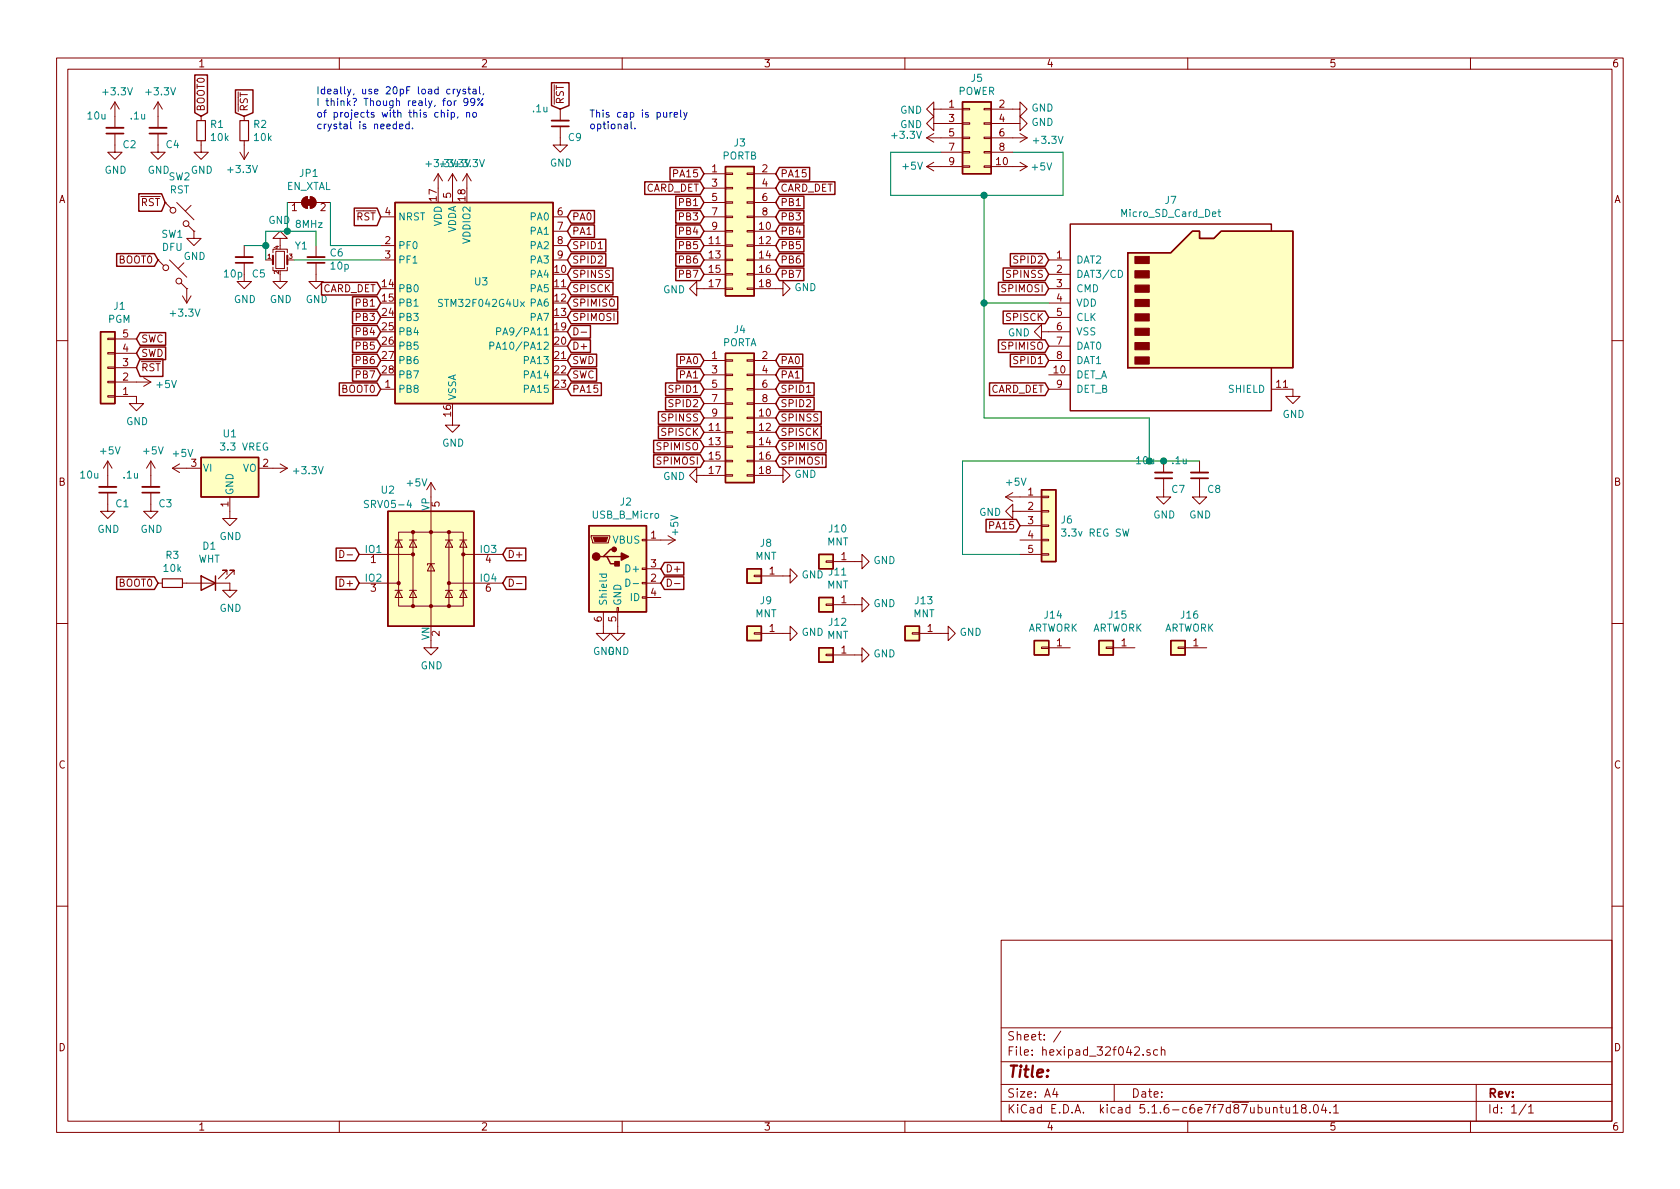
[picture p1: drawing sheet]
EESchema Schematic File Version 4
EELAYER 30 0
EELAYER END
$Descr A4 11693 8268
encoding utf-8
Sheet 1 1
Title ""
Date ""
Rev ""
Comp ""
Comment1 ""
Comment2 ""
Comment3 ""
Comment4 ""
$EndDescr
$Comp
L hexipad_32f042-rescue:GND-power #PWR0101
U 1 1
P 3150 2900
F 0 "#PWR0101" H 3150 2650 50  0001 C CNN
F 1 "GND" H 3155 2727 50  0000 C CNN
F 2 "" H 3150 2900 50  0001 C CNN
F 3 "" H 3150 2900 50  0001 C CNN
	1    3150 2900
	1    0    0    -1  
$EndComp
$Comp
L hexipad_32f042-rescue:Conn_01x05-Connector_Generic J1
U 1 1
P 750 2550
F 0 "J1" H 668 2125 50  0000 C CNN
F 1 "PGM" H 668 2216 50  0000 C CNN
F 2 "stlink-pgmhdr:POGO-5" H 750 2550 50  0001 C CNN
F 3 "~" H 750 2550 50  0001 C CNN
F 4 "DNP" H 750 2550 50  0001 C CNN "DNP"
	1    750  2550
	-1   0    0    1   
$EndComp
$Comp
L hexipad_32f042-rescue:GND-power #PWR0102
U 1 1
P 950 2750
F 0 "#PWR0102" H 950 2500 50  0001 C CNN
F 1 "GND" H 955 2577 50  0000 C CNN
F 2 "" H 950 2750 50  0001 C CNN
F 3 "" H 950 2750 50  0001 C CNN
	1    950  2750
	1    0    0    -1  
$EndComp
$Comp
L hexipad_32f042-rescue:+5V-power #PWR0103
U 1 1
P 950 2650
F 0 "#PWR0103" H 950 2500 50  0001 C CNN
F 1 "+5V" V 965 2778 50  0000 L CNN
F 2 "" H 950 2650 50  0001 C CNN
F 3 "" H 950 2650 50  0001 C CNN
	1    950  2650
	0    1    1    0   
$EndComp
Text GLabel 2650 1500 0    50   Input ~ 0
~RST~
Text GLabel 950  2550 2    50   Input ~ 0
~RST~
Text GLabel 950  2450 2    50   Input ~ 0
SWD
Text GLabel 950  2350 2    50   Input ~ 0
SWC
Text GLabel 3950 2500 2    50   Input ~ 0
SWD
Text GLabel 3950 2600 2    50   Input ~ 0
SWC
$Comp
L hexipad_32f042-rescue:R_Small-Device R1
U 1 1
P 1400 900
F 0 "R1" H 1459 946 50  0000 L CNN
F 1 "10k" H 1459 855 50  0000 L CNN
F 2 "Resistor_SMD:R_0603_1608Metric" H 1400 900 50  0001 C CNN
F 3 "~" H 1400 900 50  0001 C CNN
F 4 ".00095" H 1400 900 50  0001 C CNN "Cost100"
F 5 "https://lcsc.com/product-detail/Chip-Resistor-Surface-Mount_UNI-ROYAL-Uniroyal-Elec-0603WAJ0103T5E_C15401.html" H 1400 900 50  0001 C CNN "LCSC"
	1    1400 900 
	1    0    0    -1  
$EndComp
$Comp
L hexipad_32f042-rescue:R_Small-Device R2
U 1 1
P 1700 900
F 0 "R2" H 1759 946 50  0000 L CNN
F 1 "10k" H 1759 855 50  0000 L CNN
F 2 "Resistor_SMD:R_0603_1608Metric" H 1700 900 50  0001 C CNN
F 3 "~" H 1700 900 50  0001 C CNN
F 4 ".00095" H 1700 900 50  0001 C CNN "Cost100"
F 5 "https://lcsc.com/product-detail/Chip-Resistor-Surface-Mount_UNI-ROYAL-Uniroyal-Elec-0603WAJ0103T5E_C15401.html" H 1700 900 50  0001 C CNN "LCSC"
	1    1700 900 
	1    0    0    -1  
$EndComp
Text GLabel 1400 800  1    50   Input ~ 0
BOOT0
Text GLabel 1700 800  1    50   Input ~ 0
~RST~
$Comp
L hexipad_32f042-rescue:GND-power #PWR0104
U 1 1
P 1400 1000
F 0 "#PWR0104" H 1400 750 50  0001 C CNN
F 1 "GND" H 1405 827 50  0000 C CNN
F 2 "" H 1400 1000 50  0001 C CNN
F 3 "" H 1400 1000 50  0001 C CNN
	1    1400 1000
	1    0    0    -1  
$EndComp
$Comp
L hexipad_32f042-rescue:SW_Push_45deg-Switch SW1
U 1 1
P 1200 1900
F 0 "SW1" H 1200 2181 50  0000 C CNN
F 1 "DFU" H 1200 2090 50  0000 C CNN
F 2 "Button_Switch_SMD:SW_SPST_EVPBF" H 1200 1900 50  0001 C CNN
F 3 "~" H 1200 1900 50  0001 C CNN
F 4 ".0147" H 1200 1900 50  0001 C CNN "Cost100"
F 5 "https://lcsc.com/product-detail/Tactile-Switches_XKB-Connectivity-TS-1187A-B-A-B_C318884.html" H 1200 1900 50  0001 C CNN "LCSC"
	1    1200 1900
	1    0    0    -1  
$EndComp
Text GLabel 1100 1800 0    50   Input ~ 0
BOOT0
$Comp
L hexipad_32f042-rescue:SW_Push_45deg-Switch SW2
U 1 1
P 1250 1500
F 0 "SW2" H 1250 1781 50  0000 C CNN
F 1 "RST" H 1250 1690 50  0000 C CNN
F 2 "Button_Switch_SMD:SW_SPST_EVPBF" H 1250 1500 50  0001 C CNN
F 3 "~" H 1250 1500 50  0001 C CNN
F 4 ".0147" H 1250 1500 50  0001 C CNN "Cost100"
F 5 "https://lcsc.com/product-detail/Tactile-Switches_XKB-Connectivity-TS-1187A-B-A-B_C318884.html" H 1250 1500 50  0001 C CNN "LCSC"
	1    1250 1500
	1    0    0    -1  
$EndComp
$Comp
L hexipad_32f042-rescue:GND-power #PWR0105
U 1 1
P 1350 1600
F 0 "#PWR0105" H 1350 1350 50  0001 C CNN
F 1 "GND" H 1355 1427 50  0000 C CNN
F 2 "" H 1350 1600 50  0001 C CNN
F 3 "" H 1350 1600 50  0001 C CNN
	1    1350 1600
	1    0    0    -1  
$EndComp
$Comp
L hexipad_32f042-rescue:+3.3V-power #PWR0106
U 1 1
P 1300 2000
F 0 "#PWR0106" H 1300 1850 50  0001 C CNN
F 1 "+3.3V" H 1315 2173 50  0000 C CNN
F 2 "" H 1300 2000 50  0001 C CNN
F 3 "" H 1300 2000 50  0001 C CNN
	1    1300 2000
	-1   0    0    1   
$EndComp
$Comp
L hexipad_32f042-rescue:+3.3V-power #PWR0107
U 1 1
P 1700 1000
F 0 "#PWR0107" H 1700 850 50  0001 C CNN
F 1 "+3.3V" H 1715 1173 50  0000 C CNN
F 2 "" H 1700 1000 50  0001 C CNN
F 3 "" H 1700 1000 50  0001 C CNN
	1    1700 1000
	-1   0    0    1   
$EndComp
$Comp
L hexipad_32f042-rescue:AP1117-33-Regulator_Linear U1
U 1 1
P 1600 3250
F 0 "U1" H 1600 3492 50  0000 C CNN
F 1 "3.3 VREG" H 1700 3400 50  0000 C CNN
F 2 "Package_TO_SOT_SMD:SOT-23" H 1600 3450 50  0001 C CNN
F 3 "http://www.diodes.com/datasheets/AP1117.pdf" H 1700 3000 50  0001 C CNN
F 4 ".018162" H 1600 3250 50  0001 C CNN "Cost100"
F 5 "https://lcsc.com/product-detail/Low-Dropout-Regulators-LDO_UMW-Youtai-Semiconductor-Co-Ltd-XC6206P332MR_C347376.html" H 1600 3250 50  0001 C CNN "LCSC"
	1    1600 3250
	1    0    0    -1  
$EndComp
$Comp
L hexipad_32f042-rescue:GND-power #PWR0108
U 1 1
P 1600 3550
F 0 "#PWR0108" H 1600 3300 50  0001 C CNN
F 1 "GND" H 1605 3377 50  0000 C CNN
F 2 "" H 1600 3550 50  0001 C CNN
F 3 "" H 1600 3550 50  0001 C CNN
	1    1600 3550
	1    0    0    -1  
$EndComp
$Comp
L hexipad_32f042-rescue:+3.3V-power #PWR0109
U 1 1
P 1900 3250
F 0 "#PWR0109" H 1900 3100 50  0001 C CNN
F 1 "+3.3V" V 1915 3378 50  0000 L CNN
F 2 "" H 1900 3250 50  0001 C CNN
F 3 "" H 1900 3250 50  0001 C CNN
	1    1900 3250
	0    1    1    0   
$EndComp
$Comp
L hexipad_32f042-rescue:+5V-power #PWR0110
U 1 1
P 1300 3250
F 0 "#PWR0110" H 1300 3100 50  0001 C CNN
F 1 "+5V" V 1400 3200 50  0000 L CNN
F 2 "" H 1300 3250 50  0001 C CNN
F 3 "" H 1300 3250 50  0001 C CNN
	1    1300 3250
	0    -1   -1   0   
$EndComp
$Comp
L hexipad_32f042-rescue:SRV05-4-Power_Protection U2
U 1 1
P 3000 3950
F 0 "U2" H 2700 4500 50  0000 C CNN
F 1 "SRV05-4" H 2700 4400 50  0000 C CNN
F 2 "Package_TO_SOT_SMD:SOT-23-6" H 3700 3500 50  0001 C CNN
F 3 "http://www.onsemi.com/pub/Collateral/SRV05-4-D.PDF" H 3000 3950 50  0001 C CNN
F 4 ".045821" H 3000 3950 50  0001 C CNN "Cost100"
F 5 "https://lcsc.com/product-detail/TVS_Slkor-SLKORMICRO-Elec-SLSRV05-4_C513484.html" H 3000 3950 50  0001 C CNN "LCSC"
F 6 "https://www.digikey.com/product-detail/en/diodes-incorporated/D5V0P4URL6SO-7/D5V0P4URL6SO-7DICT-ND/6052575" H 3000 3950 50  0001 C CNN "Digikey"
	1    3000 3950
	1    0    0    -1  
$EndComp
$Comp
L hexipad_32f042-rescue:GND-power #PWR0111
U 1 1
P 3000 4450
F 0 "#PWR0111" H 3000 4200 50  0001 C CNN
F 1 "GND" H 3005 4277 50  0000 C CNN
F 2 "" H 3000 4450 50  0001 C CNN
F 3 "" H 3000 4450 50  0001 C CNN
	1    3000 4450
	1    0    0    -1  
$EndComp
$Comp
L hexipad_32f042-rescue:+5V-power #PWR0112
U 1 1
P 3000 3450
F 0 "#PWR0112" H 3000 3300 50  0001 C CNN
F 1 "+5V" H 2900 3550 50  0000 C CNN
F 2 "" H 3000 3450 50  0001 C CNN
F 3 "" H 3000 3450 50  0001 C CNN
	1    3000 3450
	1    0    0    -1  
$EndComp
Text GLabel 3950 2300 2    50   Input ~ 0
D-
Text GLabel 3950 2400 2    50   Input ~ 0
D+
Text GLabel 2500 4050 0    50   Input ~ 0
D+
Text GLabel 2500 3850 0    50   Input ~ 0
D-
$Comp
L hexipad_32f042-rescue:USB_B_Micro-Connector J2
U 1 1
P 4300 3950
F 0 "J2" H 4357 4417 50  0000 C CNN
F 1 "USB_B_Micro" H 4357 4326 50  0000 C CNN
F 2 "chinese_connectors:chinausb-multi" H 4450 3900 50  0001 C CNN
F 3 "~" H 4450 3900 50  0001 C CNN
F 4 ".0407" H 4300 3950 50  0001 C CNN "Cost100"
F 5 "https://lcsc.com/product-detail/USB-Connectors_Jing-Extension-of-the-Electronic-Co-C40953_C40953.html" H 4300 3950 50  0001 C CNN "LCSC"
	1    4300 3950
	1    0    0    -1  
$EndComp
Text GLabel 4600 3950 2    50   Input ~ 0
D+
Text GLabel 4600 4050 2    50   Input ~ 0
D-
$Comp
L hexipad_32f042-rescue:GND-power #PWR0113
U 1 1
P 4200 4350
F 0 "#PWR0113" H 4200 4100 50  0001 C CNN
F 1 "GND" H 4205 4177 50  0000 C CNN
F 2 "" H 4200 4350 50  0001 C CNN
F 3 "" H 4200 4350 50  0001 C CNN
	1    4200 4350
	1    0    0    -1  
$EndComp
$Comp
L hexipad_32f042-rescue:GND-power #PWR0114
U 1 1
P 4300 4350
F 0 "#PWR0114" H 4300 4100 50  0001 C CNN
F 1 "GND" H 4305 4177 50  0000 C CNN
F 2 "" H 4300 4350 50  0001 C CNN
F 3 "" H 4300 4350 50  0001 C CNN
	1    4300 4350
	1    0    0    -1  
$EndComp
$Comp
L hexipad_32f042-rescue:+5V-power #PWR0115
U 1 1
P 4600 3750
F 0 "#PWR0115" H 4600 3600 50  0001 C CNN
F 1 "+5V" H 4500 3850 50  0000 C CNN
F 2 "" H 4600 3750 50  0001 C CNN
F 3 "" H 4600 3750 50  0001 C CNN
	1    4600 3750
	0    1    1    0   
$EndComp
Text GLabel 3500 3850 2    50   Input ~ 0
D+
Text GLabel 3500 4050 2    50   Input ~ 0
D-
$Comp
L hexipad_32f042-rescue:C_Small-Device C1
U 1 1
P 750 3400
F 0 "C1" H 700 3500 50  0000 R CNN
F 1 "10u" H 950 3300 50  0000 R CNN
F 2 "Capacitor_SMD:C_0603_1608Metric" H 750 3400 50  0001 C CNN
F 3 "~" H 750 3400 50  0001 C CNN
F 4 ".0014008" H 750 3400 50  0001 C CNN "Cost100"
F 5 "https://lcsc.com/product-detail/Multilayer-Ceramic-Capacitors-MLCC-SMD-SMT_SANYEAR-C0603X5R106M160NT_C466781.html" H 750 3400 50  0001 C CNN "LCSC"
	1    750  3400
	-1   0    0    1   
$EndComp
$Comp
L hexipad_32f042-rescue:+5V-power #PWR0116
U 1 1
P 750 3300
F 0 "#PWR0116" H 750 3150 50  0001 C CNN
F 1 "+5V" H 765 3473 50  0000 C CNN
F 2 "" H 750 3300 50  0001 C CNN
F 3 "" H 750 3300 50  0001 C CNN
	1    750  3300
	1    0    0    -1  
$EndComp
$Comp
L hexipad_32f042-rescue:GND-power #PWR0117
U 1 1
P 750 3500
F 0 "#PWR0117" H 750 3250 50  0001 C CNN
F 1 "GND" H 755 3327 50  0000 C CNN
F 2 "" H 750 3500 50  0001 C CNN
F 3 "" H 750 3500 50  0001 C CNN
	1    750  3500
	1    0    0    -1  
$EndComp
$Comp
L hexipad_32f042-rescue:C_Small-Device C2
U 1 1
P 800 900
F 0 "C2" H 750 1000 50  0000 R CNN
F 1 "10u" H 1000 800 50  0000 R CNN
F 2 "Capacitor_SMD:C_0603_1608Metric" H 800 900 50  0001 C CNN
F 3 "~" H 800 900 50  0001 C CNN
F 4 ".0014008" H 800 900 50  0001 C CNN "Cost100"
F 5 "https://lcsc.com/product-detail/Multilayer-Ceramic-Capacitors-MLCC-SMD-SMT_SANYEAR-C0603X5R106M160NT_C466781.html" H 800 900 50  0001 C CNN "LCSC"
	1    800  900 
	-1   0    0    1   
$EndComp
$Comp
L hexipad_32f042-rescue:+3.3V-power #PWR0118
U 1 1
P 800 800
F 0 "#PWR0118" H 800 650 50  0001 C CNN
F 1 "+3.3V" H 815 973 50  0000 C CNN
F 2 "" H 800 800 50  0001 C CNN
F 3 "" H 800 800 50  0001 C CNN
	1    800  800 
	1    0    0    -1  
$EndComp
$Comp
L hexipad_32f042-rescue:GND-power #PWR0119
U 1 1
P 800 1000
F 0 "#PWR0119" H 800 750 50  0001 C CNN
F 1 "GND" H 805 827 50  0000 C CNN
F 2 "" H 800 1000 50  0001 C CNN
F 3 "" H 800 1000 50  0001 C CNN
	1    800  1000
	1    0    0    -1  
$EndComp
$Comp
L hexipad_32f042-rescue:C_Small-Device C4
U 1 1
P 1100 900
F 0 "C4" H 1050 1000 50  0000 R CNN
F 1 ".1u" H 1300 800 50  0000 R CNN
F 2 "Capacitor_SMD:C_0603_1608Metric" H 1100 900 50  0001 C CNN
F 3 "~" H 1100 900 50  0001 C CNN
F 4 ".003049" H 1100 900 50  0001 C CNN "Cost100"
F 5 "https://lcsc.com/product-detail/New-Arrivals_PSA-Prosperity-Dielectrics-FN18F104Z500PSG_C497032.html" H 1100 900 50  0001 C CNN "LCSC"
	1    1100 900 
	-1   0    0    1   
$EndComp
$Comp
L hexipad_32f042-rescue:+3.3V-power #PWR0120
U 1 1
P 1100 800
F 0 "#PWR0120" H 1100 650 50  0001 C CNN
F 1 "+3.3V" H 1115 973 50  0000 C CNN
F 2 "" H 1100 800 50  0001 C CNN
F 3 "" H 1100 800 50  0001 C CNN
	1    1100 800 
	1    0    0    -1  
$EndComp
$Comp
L hexipad_32f042-rescue:GND-power #PWR0121
U 1 1
P 1100 1000
F 0 "#PWR0121" H 1100 750 50  0001 C CNN
F 1 "GND" H 1105 827 50  0000 C CNN
F 2 "" H 1100 1000 50  0001 C CNN
F 3 "" H 1100 1000 50  0001 C CNN
	1    1100 1000
	1    0    0    -1  
$EndComp
$Comp
L hexipad_32f042-rescue:C_Small-Device C3
U 1 1
P 1050 3400
F 0 "C3" H 1000 3500 50  0000 R CNN
F 1 ".1u" H 1250 3300 50  0000 R CNN
F 2 "Capacitor_SMD:C_0603_1608Metric" H 1050 3400 50  0001 C CNN
F 3 "~" H 1050 3400 50  0001 C CNN
F 4 ".003049" H 1050 3400 50  0001 C CNN "Cost100"
F 5 "https://lcsc.com/product-detail/New-Arrivals_PSA-Prosperity-Dielectrics-FN18F104Z500PSG_C497032.html" H 1050 3400 50  0001 C CNN "LCSC"
	1    1050 3400
	-1   0    0    1   
$EndComp
$Comp
L hexipad_32f042-rescue:+5V-power #PWR0122
U 1 1
P 1050 3300
F 0 "#PWR0122" H 1050 3150 50  0001 C CNN
F 1 "+5V" H 1065 3473 50  0000 C CNN
F 2 "" H 1050 3300 50  0001 C CNN
F 3 "" H 1050 3300 50  0001 C CNN
	1    1050 3300
	1    0    0    -1  
$EndComp
$Comp
L hexipad_32f042-rescue:GND-power #PWR0123
U 1 1
P 1050 3500
F 0 "#PWR0123" H 1050 3250 50  0001 C CNN
F 1 "GND" H 1055 3327 50  0000 C CNN
F 2 "" H 1050 3500 50  0001 C CNN
F 3 "" H 1050 3500 50  0001 C CNN
	1    1050 3500
	1    0    0    -1  
$EndComp
$Comp
L hexipad_32f042-rescue:Micro_SD_Card_Det-Connector J7
U 1 1
P 8200 2200
F 0 "J7" H 8150 3017 50  0000 C CNN
F 1 "Micro_SD_Card_Det" H 8150 2926 50  0000 C CNN
F 2 "MicroSD-HYC77-TF09-200:MicroSD-HYC77-TF09-200" H 10250 2900 50  0001 C CNN
F 3 "https://www.hirose.com/product/en/download_file/key_name/DM3/category/Catalog/doc_file_id/49662/?file_category_id=4&item_id=195&is_series=1" H 8200 2300 50  0001 C CNN
F 4 ".078348" H 8200 2200 50  0001 C CNN "Cost100"
F 5 "https://lcsc.com/product-detail/Card-Sockets-Connectors_HOAUC-HYC77-TF09-200_C341092.html" H 8200 2200 50  0001 C CNN "LCSC"
	1    8200 2200
	1    0    0    -1  
$EndComp
$Comp
L hexipad_32f042-rescue:GND-power #PWR0124
U 1 1
P 9000 2700
F 0 "#PWR0124" H 9000 2450 50  0001 C CNN
F 1 "GND" H 9005 2527 50  0000 C CNN
F 2 "" H 9000 2700 50  0001 C CNN
F 3 "" H 9000 2700 50  0001 C CNN
	1    9000 2700
	1    0    0    -1  
$EndComp
Text GLabel 3950 1900 2    50   Input ~ 0
SPINSS
Text GLabel 7300 1900 0    50   Input ~ 0
SPINSS
Text GLabel 3950 2000 2    50   Input ~ 0
SPISCK
Text GLabel 7300 2200 0    50   Input ~ 0
SPISCK
$Comp
L hexipad_32f042-rescue:GND-power #PWR0125
U 1 1
P 7300 2300
F 0 "#PWR0125" H 7300 2050 50  0001 C CNN
F 1 "GND" V 7305 2172 50  0000 R CNN
F 2 "" H 7300 2300 50  0001 C CNN
F 3 "" H 7300 2300 50  0001 C CNN
	1    7300 2300
	0    1    1    0   
$EndComp
Text GLabel 7300 2000 0    50   Input ~ 0
SPIMOSI
Text GLabel 3950 2200 2    50   Input ~ 0
SPIMOSI
Text GLabel 3950 2100 2    50   Input ~ 0
SPIMISO
Text GLabel 7300 2400 0    50   Input ~ 0
SPIMISO
Text GLabel 7300 1800 0    50   Input ~ 0
SPID2
Text GLabel 3950 1800 2    50   Input ~ 0
SPID2
Text GLabel 7300 2500 0    50   Input ~ 0
SPID1
$Comp
L hexipad_32f042-rescue:+3.3V-power #PWR0126
U 1 1
P 3150 1300
F 0 "#PWR0126" H 3150 1150 50  0001 C CNN
F 1 "+3.3V" H 3165 1473 50  0000 C CNN
F 2 "" H 3150 1300 50  0001 C CNN
F 3 "" H 3150 1300 50  0001 C CNN
	1    3150 1300
	1    0    0    -1  
$EndComp
$Comp
L hexipad_32f042-rescue:+3.3V-power #PWR0127
U 1 1
P 3050 1300
F 0 "#PWR0127" H 3050 1150 50  0001 C CNN
F 1 "+3.3V" H 3065 1473 50  0000 C CNN
F 2 "" H 3050 1300 50  0001 C CNN
F 3 "" H 3050 1300 50  0001 C CNN
	1    3050 1300
	1    0    0    -1  
$EndComp
$Comp
L hexipad_32f042-rescue:C_Small-Device C7
U 1 1
P 8100 3300
F 0 "C7" H 8050 3400 50  0000 R CNN
F 1 "10u" H 8300 3200 50  0000 R CNN
F 2 "Capacitor_SMD:C_0603_1608Metric" H 8100 3300 50  0001 C CNN
F 3 "~" H 8100 3300 50  0001 C CNN
F 4 ".0014008" H 8100 3300 50  0001 C CNN "Cost100"
F 5 "https://lcsc.com/product-detail/Multilayer-Ceramic-Capacitors-MLCC-SMD-SMT_SANYEAR-C0603X5R106M160NT_C466781.html" H 8100 3300 50  0001 C CNN "LCSC"
	1    8100 3300
	-1   0    0    1   
$EndComp
$Comp
L hexipad_32f042-rescue:C_Small-Device C8
U 1 1
P 8350 3300
F 0 "C8" H 8300 3400 50  0000 R CNN
F 1 ".1u" H 8550 3200 50  0000 R CNN
F 2 "Capacitor_SMD:C_0603_1608Metric" H 8350 3300 50  0001 C CNN
F 3 "~" H 8350 3300 50  0001 C CNN
F 4 ".003049" H 8350 3300 50  0001 C CNN "Cost100"
F 5 "https://lcsc.com/product-detail/New-Arrivals_PSA-Prosperity-Dielectrics-FN18F104Z500PSG_C497032.html" H 8350 3300 50  0001 C CNN "LCSC"
	1    8350 3300
	-1   0    0    1   
$EndComp
Wire Wire Line
	8100 3200 8350 3200
Connection ~ 8100 3200
$Comp
L hexipad_32f042-rescue:GND-power #PWR0128
U 1 1
P 8100 3400
F 0 "#PWR0128" H 8100 3150 50  0001 C CNN
F 1 "GND" H 8105 3227 50  0000 C CNN
F 2 "" H 8100 3400 50  0001 C CNN
F 3 "" H 8100 3400 50  0001 C CNN
	1    8100 3400
	1    0    0    -1  
$EndComp
$Comp
L hexipad_32f042-rescue:GND-power #PWR0129
U 1 1
P 8350 3400
F 0 "#PWR0129" H 8350 3150 50  0001 C CNN
F 1 "GND" H 8355 3227 50  0000 C CNN
F 2 "" H 8350 3400 50  0001 C CNN
F 3 "" H 8350 3400 50  0001 C CNN
	1    8350 3400
	1    0    0    -1  
$EndComp
$Comp
L hexipad_32f042-rescue:+5V-power #PWR0130
U 1 1
P 7100 3450
F 0 "#PWR0130" H 7100 3300 50  0001 C CNN
F 1 "+5V" V 7200 3400 50  0000 L CNN
F 2 "" H 7100 3450 50  0001 C CNN
F 3 "" H 7100 3450 50  0001 C CNN
	1    7100 3450
	0    -1   -1   0   
$EndComp
$Comp
L hexipad_32f042-rescue:GND-power #PWR0131
U 1 1
P 7050 750
F 0 "#PWR0131" H 7050 500 50  0001 C CNN
F 1 "GND" V 7055 622 50  0000 R CNN
F 2 "" H 7050 750 50  0001 C CNN
F 3 "" H 7050 750 50  0001 C CNN
	1    7050 750 
	0    -1   -1   0   
$EndComp
Wire Wire Line
	8000 3200 8000 2900
Wire Wire Line
	8000 2900 6850 2900
Wire Wire Line
	6850 2900 6850 2100
Wire Wire Line
	6850 2100 7300 2100
Connection ~ 8000 3200
Wire Wire Line
	8000 3200 8100 3200
$Comp
L hexipad_32f042-rescue:STM32F042G4Ux-MCU_ST_STM32F0 U3
U 1 1
P 3350 2100
F 0 "U3" H 3350 2250 50  0000 C CNN
F 1 "STM32F042G4Ux" H 3350 2100 50  0000 C CNN
F 2 "Package_DFN_QFN:QFN-28_4x4mm_P0.5mm" H 2750 1400 50  0001 R CNN
F 3 "http://www.st.com/st-web-ui/static/active/en/resource/technical/document/datasheet/DM00105814.pdf" H 3350 2100 50  0001 C CNN
F 4 "1.36" H 3350 2100 50  0001 C CNN "Cost100"
F 5 "https://lcsc.com/product-detail/ST-Microelectronics_STMicroelectronics_STM32F042G4U6_STM32F042G4U6_C88048.html" H 3350 2100 50  0001 C CNN "LCSC"
	1    3350 2100
	1    0    0    -1  
$EndComp
$Comp
L hexipad_32f042-rescue:+3.3V-power #PWR0132
U 1 1
P 3250 1300
F 0 "#PWR0132" H 3250 1150 50  0001 C CNN
F 1 "+3.3V" H 3265 1473 50  0000 C CNN
F 2 "" H 3250 1300 50  0001 C CNN
F 3 "" H 3250 1300 50  0001 C CNN
	1    3250 1300
	1    0    0    -1  
$EndComp
Text GLabel 2650 2700 0    50   Input ~ 0
BOOT0
Wire Wire Line
	1850 1700 1850 1600
Connection ~ 1850 1700
Wire Wire Line
	1700 1700 1850 1700
$Comp
L hexipad_32f042-rescue:C_Small-Device C6
U 1 1
P 2200 1800
F 0 "C6" H 2108 1754 50  0000 R CNN
F 1 "10p" H 2108 1845 50  0000 R CNN
F 2 "Capacitor_SMD:C_0603_1608Metric" H 2200 1800 50  0001 C CNN
F 3 "~" H 2200 1800 50  0001 C CNN
F 4 ".003486" H 2200 1800 50  0001 C CNN "Cost100"
F 5 "https://lcsc.com/product-detail/Multilayer-Ceramic-Capacitors-MLCC-SMD-SMT_CCTC-TCC0603COG100J101CT_C696892.html" H 2200 1800 50  0001 C CNN "LCSC"
	1    2200 1800
	-1   0    0    1   
$EndComp
$Comp
L hexipad_32f042-rescue:GND-power #PWR0133
U 1 1
P 2200 1900
F 0 "#PWR0133" H 2200 1650 50  0001 C CNN
F 1 "GND" H 2205 1727 50  0000 C CNN
F 2 "" H 2200 1900 50  0001 C CNN
F 3 "" H 2200 1900 50  0001 C CNN
	1    2200 1900
	1    0    0    -1  
$EndComp
$Comp
L hexipad_32f042-rescue:C_Small-Device C5
U 1 1
P 1700 1800
F 0 "C5" H 1650 1900 50  0000 R CNN
F 1 "10p" H 1850 1900 50  0000 R CNN
F 2 "Capacitor_SMD:C_0603_1608Metric" H 1700 1800 50  0001 C CNN
F 3 "~" H 1700 1800 50  0001 C CNN
F 4 ".003486" H 1700 1800 50  0001 C CNN "Cost100"
F 5 "https://lcsc.com/product-detail/Multilayer-Ceramic-Capacitors-MLCC-SMD-SMT_CCTC-TCC0603COG100J101CT_C696892.html" H 1700 1800 50  0001 C CNN "LCSC"
	1    1700 1800
	-1   0    0    1   
$EndComp
$Comp
L hexipad_32f042-rescue:GND-power #PWR0134
U 1 1
P 1700 1900
F 0 "#PWR0134" H 1700 1650 50  0001 C CNN
F 1 "GND" H 1705 1727 50  0000 C CNN
F 2 "" H 1700 1900 50  0001 C CNN
F 3 "" H 1700 1900 50  0001 C CNN
	1    1700 1900
	1    0    0    -1  
$EndComp
$Comp
L hexipad_32f042-rescue:GND-power #PWR0135
U 1 1
P 1950 1700
F 0 "#PWR0135" H 1950 1450 50  0001 C CNN
F 1 "GND" H 1955 1527 50  0000 C CNN
F 2 "" H 1950 1700 50  0001 C CNN
F 3 "" H 1950 1700 50  0001 C CNN
	1    1950 1700
	-1   0    0    1   
$EndComp
$Comp
L hexipad_32f042-rescue:GND-power #PWR0136
U 1 1
P 1950 1900
F 0 "#PWR0136" H 1950 1650 50  0001 C CNN
F 1 "GND" H 1955 1727 50  0000 C CNN
F 2 "" H 1950 1900 50  0001 C CNN
F 3 "" H 1950 1900 50  0001 C CNN
	1    1950 1900
	1    0    0    -1  
$EndComp
Wire Wire Line
	2650 1800 2050 1800
Wire Wire Line
	2200 1600 2200 1700
Wire Wire Line
	1850 1600 2000 1600
Wire Wire Line
	1850 1800 1850 1700
$Comp
L hexipad_32f042-rescue:Crystal_GND24_Small-Device Y1
U 1 1
P 1950 1800
F 0 "Y1" H 2050 1900 50  0000 L CNN
F 1 "8MHz" H 2050 2050 50  0000 L CNN
F 2 "Crystal:Crystal_SMD_3225-4Pin_3.2x2.5mm" H 1950 1800 50  0001 C CNN
F 3 "~" H 1950 1800 50  0001 C CNN
F 4 ".113083" H 1950 1800 50  0001 C CNN "Cost100"
F 5 "https://lcsc.com/product-detail/SMD-Crystal-Resonators_TAE-Zhejiang-Abel-Elec-TAXM8M4RDBCCT2T_C400090.html" H 1950 1800 50  0001 C CNN "LCSC"
	1    1950 1800
	1    0    0    -1  
$EndComp
$Comp
L hexipad_32f042-rescue:GND-power #PWR0137
U 1 1
P 4900 2000
F 0 "#PWR0137" H 4900 1750 50  0001 C CNN
F 1 "GND" V 4905 1872 50  0000 R CNN
F 2 "" H 4900 2000 50  0001 C CNN
F 3 "" H 4900 2000 50  0001 C CNN
	1    4900 2000
	0    1    1    0   
$EndComp
$Comp
L hexipad_32f042-rescue:GND-power #PWR0138
U 1 1
P 5400 2000
F 0 "#PWR0138" H 5400 1750 50  0001 C CNN
F 1 "GND" V 5405 1872 50  0000 R CNN
F 2 "" H 5400 2000 50  0001 C CNN
F 3 "" H 5400 2000 50  0001 C CNN
	1    5400 2000
	0    -1   -1   0   
$EndComp
Text GLabel 2650 2100 0    50   Input ~ 0
PB1
Text GLabel 2650 2300 0    50   Input ~ 0
PB4
Text GLabel 2650 2400 0    50   Input ~ 0
PB5
Text GLabel 2650 2200 0    50   Input ~ 0
PB3
Text GLabel 2650 2500 0    50   Input ~ 0
PB6
Text GLabel 2650 2600 0    50   Input ~ 0
PB7
Text GLabel 4900 1400 0    50   Input ~ 0
PB1
Text GLabel 4900 1600 0    50   Input ~ 0
PB4
Text GLabel 4900 1700 0    50   Input ~ 0
PB5
Text GLabel 4900 1500 0    50   Input ~ 0
PB3
Text GLabel 4900 1800 0    50   Input ~ 0
PB6
Text GLabel 4900 1900 0    50   Input ~ 0
PB7
Text GLabel 5400 1400 2    50   Input ~ 0
PB1
Text GLabel 5400 1600 2    50   Input ~ 0
PB4
Text GLabel 5400 1700 2    50   Input ~ 0
PB5
Text GLabel 5400 1500 2    50   Input ~ 0
PB3
Text GLabel 5400 1800 2    50   Input ~ 0
PB6
Text GLabel 5400 1900 2    50   Input ~ 0
PB7
$Comp
L hexipad_32f042-rescue:+5V-power #PWR0139
U 1 1
P 6550 1150
F 0 "#PWR0139" H 6550 1000 50  0001 C CNN
F 1 "+5V" V 6550 1350 50  0000 C CNN
F 2 "" H 6550 1150 50  0001 C CNN
F 3 "" H 6550 1150 50  0001 C CNN
	1    6550 1150
	0    -1   -1   0   
$EndComp
$Comp
L hexipad_32f042-rescue:+5V-power #PWR0140
U 1 1
P 7050 1150
F 0 "#PWR0140" H 7050 1000 50  0001 C CNN
F 1 "+5V" V 7050 1350 50  0000 C CNN
F 2 "" H 7050 1150 50  0001 C CNN
F 3 "" H 7050 1150 50  0001 C CNN
	1    7050 1150
	0    1    1    0   
$EndComp
Text GLabel 3950 1700 2    50   Input ~ 0
SPID1
Text GLabel 3950 1500 2    50   Input ~ 0
PA0
Text GLabel 3950 1600 2    50   Input ~ 0
PA1
Text GLabel 5400 2900 2    50   Input ~ 0
SPINSS
Text GLabel 5400 3000 2    50   Input ~ 0
SPISCK
Text GLabel 5400 3200 2    50   Input ~ 0
SPIMOSI
Text GLabel 5400 3100 2    50   Input ~ 0
SPIMISO
Text GLabel 5400 2800 2    50   Input ~ 0
SPID2
Text GLabel 5400 2700 2    50   Input ~ 0
SPID1
Text GLabel 5400 2500 2    50   Input ~ 0
PA0
Text GLabel 5400 2600 2    50   Input ~ 0
PA1
Text GLabel 4900 2900 0    50   Input ~ 0
SPINSS
Text GLabel 4900 3000 0    50   Input ~ 0
SPISCK
Text GLabel 4900 3200 0    50   Input ~ 0
SPIMOSI
Text GLabel 4900 3100 0    50   Input ~ 0
SPIMISO
Text GLabel 4900 2800 0    50   Input ~ 0
SPID2
Text GLabel 4900 2700 0    50   Input ~ 0
SPID1
Text GLabel 4900 2500 0    50   Input ~ 0
PA0
Text GLabel 4900 2600 0    50   Input ~ 0
PA1
$Comp
L hexipad_32f042-rescue:GND-power #PWR0141
U 1 1
P 5400 3300
F 0 "#PWR0141" H 5400 3050 50  0001 C CNN
F 1 "GND" V 5405 3172 50  0000 R CNN
F 2 "" H 5400 3300 50  0001 C CNN
F 3 "" H 5400 3300 50  0001 C CNN
	1    5400 3300
	0    -1   -1   0   
$EndComp
$Comp
L hexipad_32f042-rescue:GND-power #PWR0142
U 1 1
P 4900 3300
F 0 "#PWR0142" H 4900 3050 50  0001 C CNN
F 1 "GND" V 4905 3172 50  0000 R CNN
F 2 "" H 4900 3300 50  0001 C CNN
F 3 "" H 4900 3300 50  0001 C CNN
	1    4900 3300
	0    1    1    0   
$EndComp
$Comp
L hexipad_32f042-rescue:+3.3V-power #PWR0143
U 1 1
P 7050 950
F 0 "#PWR0143" H 7050 800 50  0001 C CNN
F 1 "+3.3V" V 7065 1078 50  0000 L CNN
F 2 "" H 7050 950 50  0001 C CNN
F 3 "" H 7050 950 50  0001 C CNN
	1    7050 950 
	0    1    1    0   
$EndComp
$Comp
L hexipad_32f042-rescue:+3.3V-power #PWR0144
U 1 1
P 6550 950
F 0 "#PWR0144" H 6550 800 50  0001 C CNN
F 1 "+3.3V" V 6565 1078 50  0000 L CNN
F 2 "" H 6550 950 50  0001 C CNN
F 3 "" H 6550 950 50  0001 C CNN
	1    6550 950 
	0    -1   -1   0   
$EndComp
$Comp
L hexipad_32f042-rescue:Conn_02x09_Odd_Even-Connector_Generic J3
U 1 1
P 5100 1600
F 0 "J3" H 5150 2217 50  0000 C CNN
F 1 "PORTB" H 5150 2126 50  0000 C CNN
F 2 "Connector_PinHeader_2.54mm:PinHeader_2x09_P2.54mm_Vertical_SMD" H 5100 1600 50  0001 C CNN
F 3 "~" H 5100 1600 50  0001 C CNN
F 4 ".04211" H 5100 1600 50  0001 C CNN "Cost100"
F 5 "https://lcsc.com/product-detail/Pin-Header-Female-Header_BOOMELE-Boom-Precision-Elec-C88175_C88175.html" H 5100 1600 50  0001 C CNN "LCSC"
	1    5100 1600
	1    0    0    -1  
$EndComp
$Comp
L hexipad_32f042-rescue:Conn_02x09_Odd_Even-Connector_Generic J4
U 1 1
P 5100 2900
F 0 "J4" H 5150 3517 50  0000 C CNN
F 1 "PORTA" H 5150 3426 50  0000 C CNN
F 2 "Connector_PinHeader_2.54mm:PinHeader_2x09_P2.54mm_Vertical_SMD" H 5100 2900 50  0001 C CNN
F 3 "~" H 5100 2900 50  0001 C CNN
F 4 ".04211" H 5100 2900 50  0001 C CNN "Cost100"
F 5 "https://lcsc.com/product-detail/Pin-Header-Female-Header_BOOMELE-Boom-Precision-Elec-C88175_C88175.html" H 5100 2900 50  0001 C CNN "LCSC"
	1    5100 2900
	1    0    0    -1  
$EndComp
Text GLabel 3950 2700 2    50   Input ~ 0
PA15
Text GLabel 4900 1200 0    50   Input ~ 0
PA15
Text GLabel 5400 1200 2    50   Input ~ 0
PA15
$Comp
L hexipad_32f042-rescue:Conn_02x05_Odd_Even-Connector_Generic J5
U 1 1
P 6750 950
F 0 "J5" H 6800 1367 50  0000 C CNN
F 1 "POWER" H 6800 1276 50  0000 C CNN
F 2 "Connector_PinHeader_2.54mm:PinHeader_2x05_P2.54mm_Vertical_SMD" H 6750 950 50  0001 C CNN
F 3 "~" H 6750 950 50  0001 C CNN
F 4 ".050769" H 6750 950 50  0001 C CNN "Cost100"
F 5 "https://lcsc.com/product-detail/Pin-Header-Female-Header_Ckmtw-Shenzhen-Cankemeng-C124391_C124391.html" H 6750 950 50  0001 C CNN "LCSC"
	1    6750 950 
	1    0    0    -1  
$EndComp
Wire Wire Line
	7050 1050 7400 1050
Wire Wire Line
	7400 1050 7400 1350
Wire Wire Line
	7400 1350 6850 1350
Wire Wire Line
	6850 1350 6850 2100
Connection ~ 6850 2100
Wire Wire Line
	6550 1050 6200 1050
Wire Wire Line
	6200 1050 6200 1350
Wire Wire Line
	6200 1350 6850 1350
Connection ~ 6850 1350
$Comp
L hexipad_32f042-rescue:GND-power #PWR0145
U 1 1
P 7050 850
F 0 "#PWR0145" H 7050 600 50  0001 C CNN
F 1 "GND" V 7055 722 50  0000 R CNN
F 2 "" H 7050 850 50  0001 C CNN
F 3 "" H 7050 850 50  0001 C CNN
	1    7050 850 
	0    -1   -1   0   
$EndComp
$Comp
L hexipad_32f042-rescue:GND-power #PWR0146
U 1 1
P 6550 850
F 0 "#PWR0146" H 6550 600 50  0001 C CNN
F 1 "GND" V 6555 722 50  0000 R CNN
F 2 "" H 6550 850 50  0001 C CNN
F 3 "" H 6550 850 50  0001 C CNN
	1    6550 850 
	0    1    1    0   
$EndComp
$Comp
L hexipad_32f042-rescue:GND-power #PWR0147
U 1 1
P 6550 750
F 0 "#PWR0147" H 6550 500 50  0001 C CNN
F 1 "GND" V 6555 622 50  0000 R CNN
F 2 "" H 6550 750 50  0001 C CNN
F 3 "" H 6550 750 50  0001 C CNN
	1    6550 750 
	0    1    1    0   
$EndComp
$Comp
L hexipad_32f042-rescue:Conn_01x05-Connector_Generic J6
U 1 1
P 7300 3650
F 0 "J6" H 7380 3692 50  0000 L CNN
F 1 "3.3v REG SW" H 7380 3601 50  0000 L CNN
F 2 "Package_TO_SOT_SMD:SOT-23-5" H 7300 3650 50  0001 C CNN
F 3 "~" H 7300 3650 50  0001 C CNN
F 4 ".027369" H 7300 3650 50  0001 C CNN "Cost100"
F 5 "https://lcsc.com/product-detail/Linear-Voltage-Regulators_NATLINEAR-LN1154B332MR-G_C236379.html" H 7300 3650 50  0001 C CNN "LCSC"
	1    7300 3650
	1    0    0    -1  
$EndComp
$Comp
L hexipad_32f042-rescue:GND-power #PWR0148
U 1 1
P 7100 3550
F 0 "#PWR0148" H 7100 3300 50  0001 C CNN
F 1 "GND" V 7105 3422 50  0000 R CNN
F 2 "" H 7100 3550 50  0001 C CNN
F 3 "" H 7100 3550 50  0001 C CNN
	1    7100 3550
	0    1    1    0   
$EndComp
Wire Wire Line
	6700 3200 6700 3850
Wire Wire Line
	6700 3850 7100 3850
Wire Wire Line
	6700 3200 8000 3200
Text GLabel 7100 3650 0    50   Input ~ 0
PA15
Text GLabel 1150 1400 0    50   Input ~ 0
~RST~
Text GLabel 1100 4050 0    50   Input ~ 0
BOOT0
$Comp
L hexipad_32f042-rescue:R_Small-Device R3
U 1 1
P 1200 4050
F 0 "R3" V 1004 4050 50  0000 C CNN
F 1 "10k" V 1095 4050 50  0000 C CNN
F 2 "Resistor_SMD:R_0603_1608Metric" H 1200 4050 50  0001 C CNN
F 3 "~" H 1200 4050 50  0001 C CNN
F 4 ".00095" H 1200 4050 50  0001 C CNN "Cost100"
F 5 "https://lcsc.com/product-detail/Chip-Resistor-Surface-Mount_UNI-ROYAL-Uniroyal-Elec-0603WAJ0103T5E_C15401.html" H 1200 4050 50  0001 C CNN "LCSC"
	1    1200 4050
	0    1    1    0   
$EndComp
$Comp
L hexipad_32f042-rescue:GND-power #PWR0149
U 1 1
P 1600 4050
F 0 "#PWR0149" H 1600 3800 50  0001 C CNN
F 1 "GND" H 1605 3877 50  0000 C CNN
F 2 "" H 1600 4050 50  0001 C CNN
F 3 "" H 1600 4050 50  0001 C CNN
	1    1600 4050
	1    0    0    -1  
$EndComp
$Comp
L hexipad_32f042-rescue:LED-Device D1
U 1 1
P 1450 4050
F 0 "D1" H 1443 3795 50  0000 C CNN
F 1 "WHT" H 1443 3886 50  0000 C CNN
F 2 "Diode_SMD:D_0603_1608Metric" H 1450 4050 50  0001 C CNN
F 3 "~" H 1450 4050 50  0001 C CNN
F 4 ".00847" H 1450 4050 50  0001 C CNN "Cost100"
F 5 "https://lcsc.com/product-detail/Light-Emitting-Diodes-LED_0603-white_C205448.html" H 1450 4050 50  0001 C CNN "LCSC"
	1    1450 4050
	-1   0    0    1   
$EndComp
Text GLabel 7300 2700 0    50   Input ~ 0
CARD_DET
Text GLabel 4900 1300 0    50   Input ~ 0
CARD_DET
Text GLabel 5400 1300 2    50   Input ~ 0
CARD_DET
Text GLabel 2650 2000 0    50   Input ~ 0
CARD_DET
Text Notes 2200 900  0    50   ~ 0
Ideally, use 20pF load crystal,\nI think? Though realy, for 99%\nof projects with this chip, no\ncrystal is needed.
$Comp
L hexipad_32f042-rescue:C_Small-Device C9
U 1 1
P 3900 850
F 0 "C9" H 3850 950 50  0000 R CNN
F 1 ".1u" H 4100 750 50  0000 R CNN
F 2 "Capacitor_SMD:C_0603_1608Metric" H 3900 850 50  0001 C CNN
F 3 "~" H 3900 850 50  0001 C CNN
F 4 ".003049" H 3900 850 50  0001 C CNN "Cost100"
F 5 "https://lcsc.com/product-detail/New-Arrivals_PSA-Prosperity-Dielectrics-FN18F104Z500PSG_C497032.html" H 3900 850 50  0001 C CNN "LCSC"
	1    3900 850 
	-1   0    0    1   
$EndComp
$Comp
L hexipad_32f042-rescue:GND-power #PWR0150
U 1 1
P 3900 950
F 0 "#PWR0150" H 3900 700 50  0001 C CNN
F 1 "GND" H 3905 777 50  0000 C CNN
F 2 "" H 3900 950 50  0001 C CNN
F 3 "" H 3900 950 50  0001 C CNN
	1    3900 950 
	1    0    0    -1  
$EndComp
Text GLabel 3900 750  1    50   Input ~ 0
~RST~
Text Notes 4100 900  0    50   ~ 0
This cap is purely\noptional.
$Comp
L hexipad_32f042-rescue:GND-power #PWR0151
U 1 1
P 5950 3900
F 0 "#PWR0151" H 5950 3650 50  0001 C CNN
F 1 "GND" V 5955 3772 50  0000 R CNN
F 2 "" H 5950 3900 50  0001 C CNN
F 3 "" H 5950 3900 50  0001 C CNN
	1    5950 3900
	0    -1   -1   0   
$EndComp
$Comp
L hexipad_32f042-rescue:GND-power #PWR0152
U 1 1
P 5950 4200
F 0 "#PWR0152" H 5950 3950 50  0001 C CNN
F 1 "GND" V 5955 4072 50  0000 R CNN
F 2 "" H 5950 4200 50  0001 C CNN
F 3 "" H 5950 4200 50  0001 C CNN
	1    5950 4200
	0    -1   -1   0   
$EndComp
$Comp
L hexipad_32f042-rescue:GND-power #PWR0153
U 1 1
P 5950 4550
F 0 "#PWR0153" H 5950 4300 50  0001 C CNN
F 1 "GND" V 5955 4422 50  0000 R CNN
F 2 "" H 5950 4550 50  0001 C CNN
F 3 "" H 5950 4550 50  0001 C CNN
	1    5950 4550
	0    -1   -1   0   
$EndComp
$Comp
L hexipad_32f042-rescue:GND-power #PWR0154
U 1 1
P 6550 4400
F 0 "#PWR0154" H 6550 4150 50  0001 C CNN
F 1 "GND" V 6555 4272 50  0000 R CNN
F 2 "" H 6550 4400 50  0001 C CNN
F 3 "" H 6550 4400 50  0001 C CNN
	1    6550 4400
	0    -1   -1   0   
$EndComp
$Comp
L hexipad_32f042-rescue:GND-power #PWR0155
U 1 1
P 5450 4400
F 0 "#PWR0155" H 5450 4150 50  0001 C CNN
F 1 "GND" V 5455 4272 50  0000 R CNN
F 2 "" H 5450 4400 50  0001 C CNN
F 3 "" H 5450 4400 50  0001 C CNN
	1    5450 4400
	0    -1   -1   0   
$EndComp
$Comp
L hexipad_32f042-rescue:GND-power #PWR0156
U 1 1
P 5450 4000
F 0 "#PWR0156" H 5450 3750 50  0001 C CNN
F 1 "GND" V 5455 3872 50  0000 R CNN
F 2 "" H 5450 4000 50  0001 C CNN
F 3 "" H 5450 4000 50  0001 C CNN
	1    5450 4000
	0    -1   -1   0   
$EndComp
$Comp
L hexipad_32f042-rescue:Conn_01x01-Connector_Generic J13
U 1 1
P 6350 4400
F 0 "J13" H 6268 4175 50  0000 C CNN
F 1 "MNT" H 6268 4266 50  0000 C CNN
F 2 "stm32f042_breakout:stm32f042_breakout_pin" H 6350 4400 50  0001 C CNN
F 3 "~" H 6350 4400 50  0001 C CNN
	1    6350 4400
	-1   0    0    1   
$EndComp
$Comp
L hexipad_32f042-rescue:Conn_01x01-Connector_Generic J10
U 1 1
P 5750 3900
F 0 "J10" H 5668 3675 50  0000 C CNN
F 1 "MNT" H 5668 3766 50  0000 C CNN
F 2 "stm32f042_breakout:stm32f042_breakout_pin" H 5750 3900 50  0001 C CNN
F 3 "~" H 5750 3900 50  0001 C CNN
	1    5750 3900
	-1   0    0    1   
$EndComp
$Comp
L hexipad_32f042-rescue:Conn_01x01-Connector_Generic J11
U 1 1
P 5750 4200
F 0 "J11" H 5668 3975 50  0000 C CNN
F 1 "MNT" H 5668 4066 50  0000 C CNN
F 2 "stm32f042_breakout:stm32f042_breakout_pin" H 5750 4200 50  0001 C CNN
F 3 "~" H 5750 4200 50  0001 C CNN
	1    5750 4200
	-1   0    0    1   
$EndComp
$Comp
L hexipad_32f042-rescue:Conn_01x01-Connector_Generic J12
U 1 1
P 5750 4550
F 0 "J12" H 5668 4325 50  0000 C CNN
F 1 "MNT" H 5668 4416 50  0000 C CNN
F 2 "stm32f042_breakout:stm32f042_breakout_pin" H 5750 4550 50  0001 C CNN
F 3 "~" H 5750 4550 50  0001 C CNN
	1    5750 4550
	-1   0    0    1   
$EndComp
$Comp
L hexipad_32f042-rescue:Conn_01x01-Connector_Generic J9
U 1 1
P 5250 4400
F 0 "J9" H 5168 4175 50  0000 C CNN
F 1 "MNT" H 5168 4266 50  0000 C CNN
F 2 "stm32f042_breakout:stm32f042_breakout_pin" H 5250 4400 50  0001 C CNN
F 3 "~" H 5250 4400 50  0001 C CNN
	1    5250 4400
	-1   0    0    1   
$EndComp
$Comp
L hexipad_32f042-rescue:Conn_01x01-Connector_Generic J8
U 1 1
P 5250 4000
F 0 "J8" H 5168 3775 50  0000 C CNN
F 1 "MNT" H 5168 3866 50  0000 C CNN
F 2 "stm32f042_breakout:stm32f042_breakout_pin" H 5250 4000 50  0001 C CNN
F 3 "~" H 5250 4000 50  0001 C CNN
	1    5250 4000
	-1   0    0    1   
$EndComp
$Comp
L hexipad_32f042-rescue:Conn_01x01-Connector_Generic J14
U 1 1
P 7250 4500
F 0 "J14" H 7168 4275 50  0000 C CNN
F 1 "ARTWORK" H 7168 4366 50  0000 C CNN
F 2 "stm32f042_breakout:back-artwork-cristabelle-braden-vsmall" H 7250 4500 50  0001 C CNN
F 3 "~" H 7250 4500 50  0001 C CNN
	1    7250 4500
	-1   0    0    1   
$EndComp
$Comp
L hexipad_32f042-rescue:SolderJumper_2_Bridged-Jumper JP1
U 1 1
P 2150 1400
F 0 "JP1" H 2150 1605 50  0000 C CNN
F 1 "EN_XTAL" H 2150 1514 50  0000 C CNN
F 2 "Jumper:SolderJumper-2_P1.3mm_Bridged_RoundedPad1.0x1.5mm" H 2150 1400 50  0001 C CNN
F 3 "~" H 2150 1400 50  0001 C CNN
	1    2150 1400
	1    0    0    -1  
$EndComp
Wire Wire Line
	2000 1400 2000 1600
Connection ~ 2000 1600
Wire Wire Line
	2000 1600 2200 1600
Wire Wire Line
	2300 1400 2300 1700
Wire Wire Line
	2300 1700 2650 1700
$Comp
L hexipad_32f042-rescue:Conn_01x01-Connector_Generic J15
U 1 1
P 7700 4500
F 0 "J15" H 7618 4275 50  0000 C CNN
F 1 "ARTWORK" H 7618 4366 50  0000 C CNN
F 2 "stm32f042_breakout:leaves_front-cristabelle" H 7700 4500 50  0001 C CNN
F 3 "~" H 7700 4500 50  0001 C CNN
	1    7700 4500
	-1   0    0    1   
$EndComp
$Comp
L hexipad_32f042-rescue:Conn_01x01-Connector_Generic J16
U 1 1
P 8200 4500
F 0 "J16" H 8118 4275 50  0000 C CNN
F 1 "ARTWORK" H 8118 4366 50  0000 C CNN
F 2 "stm32f042_breakout:cb-signature" H 8200 4500 50  0001 C CNN
F 3 "~" H 8200 4500 50  0001 C CNN
	1    8200 4500
	-1   0    0    1   
$EndComp
$EndSCHEMATC
